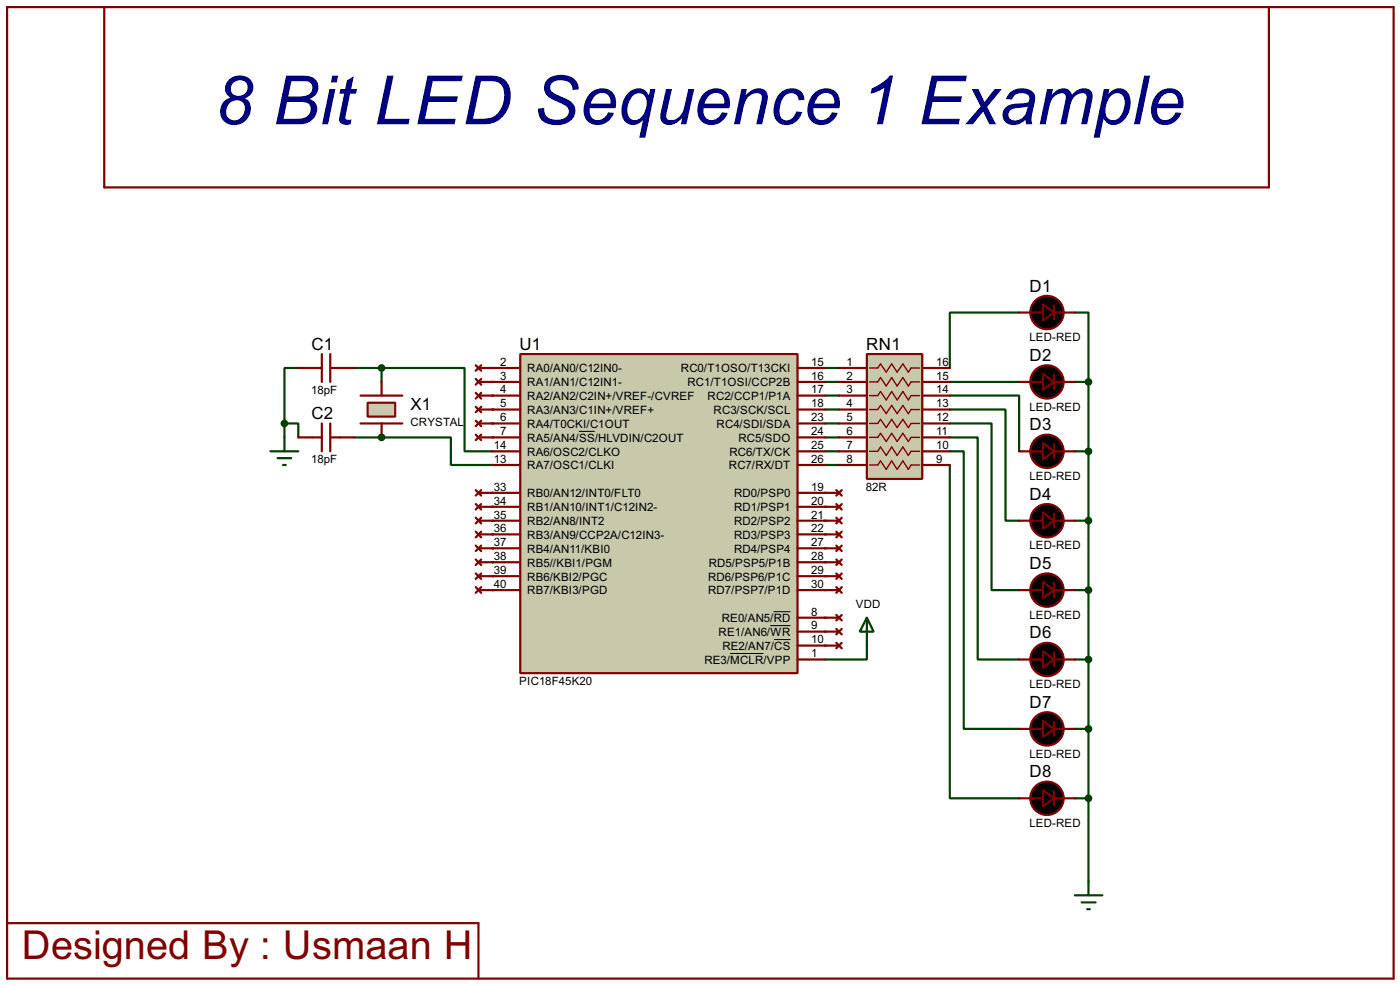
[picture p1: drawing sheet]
<svg xmlns="http://www.w3.org/2000/svg" width="256mm" height="180mm" viewBox="0 0 256 180" stroke-linecap="round" stroke-linejoin="round" font-family="sans-serif">
<g fill="#004000">
<circle cx="90.2" cy="77.5" r=".2"/>
<circle cx="90.2" cy="80.1" r=".2"/>
<circle cx="90.2" cy="90.2" r=".2"/>
<circle cx="90.2" cy="92.8" r=".2"/>
<circle cx="90.2" cy="95.3" r=".2"/>
<circle cx="90.2" cy="97.8" r=".2"/>
<circle cx="90.2" cy="100.4" r=".2"/>
<circle cx="90.2" cy="102.9" r=".2"/>
<circle cx="90.2" cy="105.5" r=".2"/>
<circle cx="90.2" cy="108" r=".2"/>
</g>
<path d="M151.2 67.4h2.5M151.2 75h2.5M151.2 77.5h2.5M151.2 80.1h2.5M151.2 82.6h2.5M151.2 85.1h2.5" fill="none" stroke="#004000" stroke-width=".4"/>
<g fill="#004000">
<circle cx="151.2" cy="90.2" r=".2"/>
<circle cx="151.2" cy="92.8" r=".2"/>
<circle cx="151.2" cy="95.3" r=".2"/>
<circle cx="151.2" cy="97.8" r=".2"/>
<circle cx="151.2" cy="100.4" r=".2"/>
<circle cx="151.2" cy="102.9" r=".2"/>
<circle cx="151.2" cy="105.5" r=".2"/>
<circle cx="151.2" cy="108" r=".2"/>
<circle cx="151.2" cy="113.1" r=".2"/>
<circle cx="151.2" cy="115.6" r=".2"/>
<circle cx="151.2" cy="118.2" r=".2"/>
</g>
<path d="M151.2 69.9h2.5M151.2 72.4h2.5M158.8 118.2v2.5h-7.6" fill="none" stroke="#004000" stroke-width=".4"/>
<g fill="#004000">
<circle cx="90.2" cy="67.4" r=".2"/>
<circle cx="90.2" cy="69.9" r=".2"/>
<circle cx="90.2" cy="72.4" r=".2"/>
<circle cx="90.2" cy="75" r=".2"/>
<circle cx="69.9" cy="80.1" r=".2"/>
</g>
<g fill="none" stroke="#004000" stroke-width=".4">
<path d="M186.7 57.2h-12.7v10.2M196.9 57.2h2.5v12.7M52.1 77.5h2.6v2.6M52.1 77.5v2.6M54.7 67.4h-2.6v10.1M64.8 67.4h5.1M69.9 67.4h15.2v15.2h5.1M69.9 67.4v2.5M174 72.4h12.7v10.2M174 75h10.2v20.3h2.5M174 77.5h7.7v30.5h5M174 69.9h12.7"/>
<path d="M196.9 69.9h2.5M199.4 69.9v91.4M64.8 80.1h17.8v5h7.6M174 80.1h5.1v40.6h7.6M174 82.6h2.6v50.8h10.1M174 85.1v61h12.7M196.9 82.6h2.5M196.9 95.3h2.5M158.8 113.1l1.3 2.5h-2.6zM158.8 113.1v5.1M196.9 108h2.5M196.9 133.4h2.5"/>
<path d="M196.9 120.7h2.5M196.9 146.1h2.5"/>
</g>
<path d="M1.3 1.3h254v177.8h-254zM19.1 1.3v33h213.4v-33M1.3 169h86.4v10.1" fill="none" stroke="#800000" stroke-width=".4"/>
<path d="M158.8 64.8h10.2v22.9h-10.2z" fill="#c8c8aa" stroke="#800000" stroke-width=".4"/>
<path d="M159.3 67.4h1.5l.5-.8 1.1 1.5 1-1.5 1 1.5 1-1.5 1 1.5 .5-.7h1.6M159.3 69.9h1.5l.5-.8 1.1 1.6 1-1.6 1 1.6 1-1.6 1 1.6 .5-.8h1.6M159.3 72.4h1.5l.5-.7 1.1 1.5 1-1.5 1 1.5 1-1.5 1 1.5 .5-.8h1.6M159.3 75h1.5l.5-.8 1.1 1.5 1-1.5 1 1.5 1-1.5 1 1.5 .5-.7h1.6M159.3 77.5h1.5l.5-.7 1.1 1.5 1-1.5 1 1.5 1-1.5 1 1.5 .5-.8h1.6M159.3 80.1h1.5l.5-.8 1.1 1.5 1-1.5 1 1.5 1-1.5 1 1.5 .5-.7h1.6M159.3 82.6h1.5l.5-.8 1.1 1.6 1-1.6 1 1.6 1-1.6 1 1.6 .5-.8h1.6M159.3 85.1h1.5l.5-.7 1.1 1.5 1-1.5 1 1.5 1-1.5 1 1.5 .5-.8h1.6" fill="none" stroke="#800000" stroke-width=".25"/>
<g fill="none" stroke="#800000" stroke-width=".4">
<path d="M87.2 66.9l1 1M87.2 69.4l1 1M87.2 71.9l1 1.1M87.2 74.5l1 1M87.2 77l1 1M87.2 79.6l1 1M87.7 67.4h2.5M87.7 69.9h2.5M87.7 72.4h2.5M87.7 75h2.5M87.7 77.5h2.5M88.2 66.9l-1 1"/>
<path d="M88.2 69.4l-1 1M88.2 71.9l-1 1.1M88.2 74.5l-1 1M88.2 77l-1 1M88.2 79.6l-1 1M153.7 67.4h5.1M153.7 69.9h5.1M153.7 72.4h5.1M153.7 75h5.1M153.7 77.5h5.1M169 67.4h5M169 69.9h5"/>
<path d="M169 72.4h5M169 75h5M169 77.5h5M87.2 89.7l1 1M87.2 92.3l1 1M87.2 94.8l1 1M87.2 97.3l1 1.1M87.2 99.9l1 1M87.7 80.1h2.5M87.7 90.2h2.5M87.7 92.8h2.5M87.7 95.3h2.5"/>
<path d="M87.7 97.8h2.5M88.2 89.7l-1 1M88.2 92.3l-1 1M88.2 94.8l-1 1M88.2 97.3l-1 1.1M88.2 99.9l-1 1M151.2 90.2h2.5M151.2 92.8h2.5M151.2 95.3h2.5M151.2 97.8h2.5M153.2 99.9l1 1M153.2 97.3l1 1.1"/>
<path d="M153.2 94.8l1 1M153.2 92.3l1 1M153.2 89.7l1 1M153.7 80.1h5.1M153.7 82.6h5.1M153.7 85.1h5.1M154.2 99.9l-1 1M154.2 97.3l-1 1.1M154.2 94.8l-1 1M154.2 92.3l-1 1M154.2 89.7l-1 1M169 80.1h5"/>
<path d="M169 82.6h5M169 85.1h5M87.2 102.4l1 1M87.2 105l1 1M87.2 107.5l1 1M87.7 100.4h2.5M87.7 102.9h2.5M87.7 105.5h2.5M87.7 108h2.5M88.2 102.4l-1 1M88.2 105l-1 1M88.2 107.5l-1 1"/>
<path d="M151.2 100.4h2.5M151.2 102.9h2.5M151.2 105.5h2.5M151.2 108h2.5M151.2 113.1h2.5M151.2 115.6h2.5M151.2 118.2h2.5M153.2 112.6l1 1M153.2 115.1l1 1M153.2 117.7l1 1M153.2 107.5l1 1M153.2 105l1 1"/>
<path d="M153.2 102.4l1 1M154.2 112.6l-1 1M154.2 115.1l-1 1M154.2 117.7l-1 1M154.2 107.5l-1 1M154.2 105l-1 1M154.2 102.4l-1 1"/>
</g>
<path d="M196.9 163.9h5.1M198.2 165.2h2.5M199.2 166.4h.5M199.4 161.3v2.6" fill="none" stroke="#004000" stroke-width=".4"/>
<path d="M95.3 64.8h50.8v58.4h-50.8z" fill="#c8c8aa" stroke="#800000" stroke-width=".4"/>
<g fill="none" stroke="#800000" stroke-width=".4">
<path d="M66.1 77.5h7.6M66.1 72.4h7.6M90.2 77.5h5.1M90.2 67.4h5.1M90.2 75h5.1M90.2 69.9h5.1M90.2 72.4h5.1M146.1 77.5h5.1M146.1 67.4h5.1M146.1 75h5.1M146.1 69.9h5.1M146.1 72.4h5.1"/>
<path d="M90.2 80.1h5.1M90.2 82.6h5.1M90.2 85.1h5.1M90.2 90.2h5.1M90.2 92.8h5.1M90.2 95.3h5.1M90.2 97.8h5.1M146.1 80.1h5.1M146.1 82.6h5.1M146.1 85.1h5.1M146.1 90.2h5.1M146.1 92.8h5.1"/>
<path d="M146.1 95.3h5.1M146.1 97.8h5.1M90.2 100.4h5.1M90.2 102.9h5.1M90.2 105.5h5.1M90.2 108h5.1M146.1 100.4h5.1M146.1 102.9h5.1M146.1 105.5h5.1M146.1 108h5.1M146.1 113.1h5.1M146.1 115.6h5.1"/>
<path d="M146.1 118.2h5.1M146.1 120.7h5.1"/>
</g>
<path d="M106.1 79h2.9M133.8 119.6h6.1M141.1 114.5h3.7M141.7 112h3.1M141.8 117.1h3" fill="none" stroke="#000" stroke-width=".18"/>
<path d="M67.4 73.7h5v2.6h-5z" fill="#c8c8aa" stroke="#800000" stroke-width=".4"/>
<g fill="none" stroke="#800000" stroke-width=".4">
<path d="M186.7 57.2h4.4M193.1 55.9v2.6M193.1 57.2h3.8M54.7 67.4h4.3M59 64.8v5.1M59 77.5v5.1M60.5 64.8v5.1M60.5 77.5v5.1M60.5 67.4h4.3M69.9 69.9v2.5M69.9 77.5v2.6M186.7 69.9h4.4"/>
<path d="M193.1 68.6v2.6M193.1 69.9h3.8M54.7 80.1h4.3M60.5 80.1h4.3M186.7 82.6h4.4M186.7 95.3h4.4M193.1 81.3v2.6M193.1 94v2.6M193.1 82.6h3.8M193.1 95.3h3.8M186.7 108h4.4M193.1 106.7v2.6"/>
<path d="M193.1 119.4v2.6M193.1 108h3.8M186.7 120.7h4.4M186.7 133.4h4.4M193.1 132.1v2.6M193.1 120.7h3.8M193.1 133.4h3.8M186.7 146.1h4.4M193.1 144.8v2.6M193.1 146.1h3.8"/>
</g>
<g fill="#004000" stroke="#004000" stroke-width=".4">
<circle cx="69.9" cy="80.1" r=".5"/>
<circle cx="52.1" cy="77.5" r=".5"/>
<circle cx="69.9" cy="67.4" r=".5"/>
<circle cx="199.4" cy="146.1" r=".5"/>
<circle cx="199.4" cy="133.4" r=".5"/>
<circle cx="199.4" cy="120.7" r=".5"/>
<circle cx="199.4" cy="108" r=".5"/>
<circle cx="199.4" cy="82.6" r=".5"/>
<circle cx="199.4" cy="69.9" r=".5"/>
<circle cx="199.4" cy="95.3" r=".5"/>
</g>
<path d="M49.6 82.6h5.1M50.9 83.9h2.5M51.9 85.1h.5M52.1 80.1v2.5" fill="none" stroke="#004000" stroke-width=".4"/>
<g fill="#000" stroke="#800000" stroke-width=".4">
<path d="M191.1 55.7l2 1.5-2 1.5zM191.1 68.4l2 1.5-2 1.5zM191.1 81.1l2 1.5-2 1.5zM191.1 93.8l2 1.5-2 1.5zM191.1 106.5l2 1.5-2 1.5zM191.1 119.2l2 1.5-2 1.5zM191.1 131.9l2 1.5-2 1.5zM191.1 144.6l2 1.5-2 1.5z"/>
<circle cx="191.8" cy="57.2" r="3.1"/>
<circle cx="191.8" cy="69.9" r="3.1"/>
<circle cx="191.8" cy="95.3" r="3.1"/>
<circle cx="191.8" cy="82.6" r="3.1"/>
<circle cx="191.8" cy="108" r="3.1"/>
<circle cx="191.8" cy="133.4" r="3.1"/>
<circle cx="191.8" cy="120.7" r="3.1"/>
<circle cx="191.8" cy="146.1" r="3.1"/>
</g>
<text font-size="13.9" fill="#000080" x="39.4" y="22.8">8 Bit LED Sequence 1 Example</text>
<text font-size="8.2" fill="#800000" x="4" y="175.6">Designed By : Usmaan H</text>
<g font-size="3.5">
<text x="188.6" y="53.3">D1</text>
<text x="57.1" y="64">C1</text>
<text x="95.2" y="64">U1</text>
<text x="158.7" y="64">RN1</text>
<text x="188.6" y="66.1">D2</text>
<text x="57.1" y="76.7">C2</text>
<text x="75.2" y="75.1">X1</text>
<text x="188.6" y="78.8">D3</text>
<text x="188.6" y="91.5">D4</text>
<text x="188.6" y="104.2">D5</text>
<text x="188.6" y="116.9">D6</text>
<text x="188.6" y="129.6">D7</text>
<text x="188.6" y="142.3">D8</text>
</g>
<g font-size="2.4">
<text x="188.6" y="62.4">LED-RED</text>
<text x="91.6" y="67">2</text>
<text x="91.6" y="69.5">3</text>
<text x="91.6" y="72">4</text>
<text x="96.6" y="68.1">RA0/AN0/C12IN0-</text>
<text x="96.6" y="70.7">RA1/AN1/C12IN1-</text>
<text x="124.7" y="68.1">RC0/T1OSO/T13CKI</text>
<text x="125.9" y="70.7">RC1/T1OSI/CCP2B</text>
<text x="148.6" y="67">15</text>
<text x="148.6" y="69.5">16</text>
<text x="148.6" y="72">17</text>
<text x="155.1" y="67">1</text>
<text x="155.1" y="69.5">2</text>
<text x="155.1" y="72">3</text>
<text x="171.5" y="67">16</text>
<text x="171.5" y="69.5">15</text>
<text x="171.5" y="72">14</text>
<text x="57" y="72.1">18pF</text>
<text x="91.6" y="77.1">6</text>
<text x="91.6" y="74.6">5</text>
<text x="96.6" y="73.2">RA2/AN2/C2IN+/VREF-/CVREF</text>
<text x="96.6" y="75.8">RA3/AN3/C1IN+/VREF+</text>
<text x="129.6" y="73.2">RC2/CCP1/P1A</text>
<text x="130.7" y="75.8">RC3/SCK/SCL</text>
<text x="148.6" y="74.6">18</text>
<text x="148.6" y="77.1">23</text>
<text x="155.1" y="74.6">4</text>
<text x="155.1" y="77.1">5</text>
<text x="171.5" y="74.6">13</text>
<text x="171.5" y="77.1">12</text>
<text x="188.6" y="75.1">LED-RED</text>
<text x="75.2" y="78.1">CRYSTAL</text>
<text x="90.5" y="82.2">14</text>
<text x="91.6" y="79.7">7</text>
<text x="96.6" y="78.3">RA4/T0CKI/C1OUT</text>
<text x="96.6" y="80.8">RA5/AN4/SS/HLVDIN/C2OUT</text>
<text x="96.6" y="83.4">RA6/OSC2/CLKO</text>
<text x="131.3" y="78.3">RC4/SDI/SDA</text>
<text x="133.6" y="83.4">RC6/TX/CK</text>
<text x="135.3" y="80.8">RC5/SDO</text>
<text x="148.6" y="79.7">24</text>
<text x="148.6" y="82.2">25</text>
<text x="155.1" y="79.7">6</text>
<text x="155.1" y="82.2">7</text>
<text x="171.5" y="79.7">11</text>
<text x="171.5" y="82.2">10</text>
<text x="57" y="84.8">18pF</text>
<text x="90.5" y="84.7">13</text>
<text x="90.5" y="89.8">33</text>
<text x="96.6" y="85.9">RA7/OSC1/CLKI</text>
<text x="133.5" y="85.9">RC7/RX/DT</text>
<text x="148.6" y="84.7">26</text>
<text x="148.6" y="89.8">19</text>
<text x="155.1" y="84.7">8</text>
<text x="158.6" y="89.9">82R</text>
<text x="171.5" y="84.7">9</text>
<text x="188.6" y="87.8">LED-RED</text>
<text x="90.5" y="92.4">34</text>
<text x="90.5" y="94.9">35</text>
<text x="96.6" y="91">RB0/AN12/INT0/FLT0</text>
<text x="96.6" y="93.6">RB1/AN10/INT1/C12IN2-</text>
<text x="134.5" y="91">RD0/PSP0</text>
<text x="134.5" y="93.6">RD1/PSP1</text>
<text x="148.6" y="92.4">20</text>
<text x="148.6" y="94.9">21</text>
<text x="90.5" y="97.4">36</text>
<text x="90.5" y="100">37</text>
<text x="96.6" y="96.1">RB2/AN8/INT2</text>
<text x="96.6" y="98.6">RB3/AN9/CCP2A/C12IN3-</text>
<text x="96.6" y="101.2">RB4/AN11/KBI0</text>
<text x="134.5" y="96.1">RD2/PSP2</text>
<text x="134.5" y="98.6">RD3/PSP3</text>
<text x="134.5" y="101.2">RD4/PSP4</text>
<text x="148.6" y="97.4">22</text>
<text x="148.6" y="100">27</text>
<text x="188.6" y="100.6">LED-RED</text>
<text x="90.5" y="102.5">38</text>
<text x="90.5" y="105.1">39</text>
<text x="90.5" y="107.6">40</text>
<text x="96.6" y="103.7">RB5//KBI1/PGM</text>
<text x="96.6" y="106.3">RB6/KBI2/PGC</text>
<text x="129.7" y="106.3">RD6/PSP6/P1C</text>
<text x="129.8" y="103.7">RD5/PSP5/P1B</text>
<text x="148.6" y="102.5">28</text>
<text x="148.6" y="105.1">29</text>
<text x="148.6" y="107.6">30</text>
<text x="96.6" y="108.8">RB7/KBI3/PGD</text>
<text x="129.7" y="108.8">RD7/PSP7/P1D</text>
<text x="132.2" y="113.9">RE0/AN5/RD</text>
<text x="148.6" y="112.7">8</text>
<text x="156.8" y="111.3">VDD</text>
<text x="188.6" y="113.3">LED-RED</text>
<text x="131.6" y="116.4">RE1/AN6/WR</text>
<text x="132.3" y="119">RE2/AN7/CS</text>
<text x="148.6" y="115.2">9</text>
<text x="148.6" y="117.8">10</text>
<text x="95.1" y="125.4">PIC18F45K20</text>
<text x="129" y="121.5">RE3/MCLR/VPP</text>
<text x="148.6" y="120.3">1</text>
<text x="188.6" y="126">LED-RED</text>
<text x="188.6" y="138.7">LED-RED</text>
<text x="188.6" y="151.4">LED-RED</text>
</g>
</svg>
